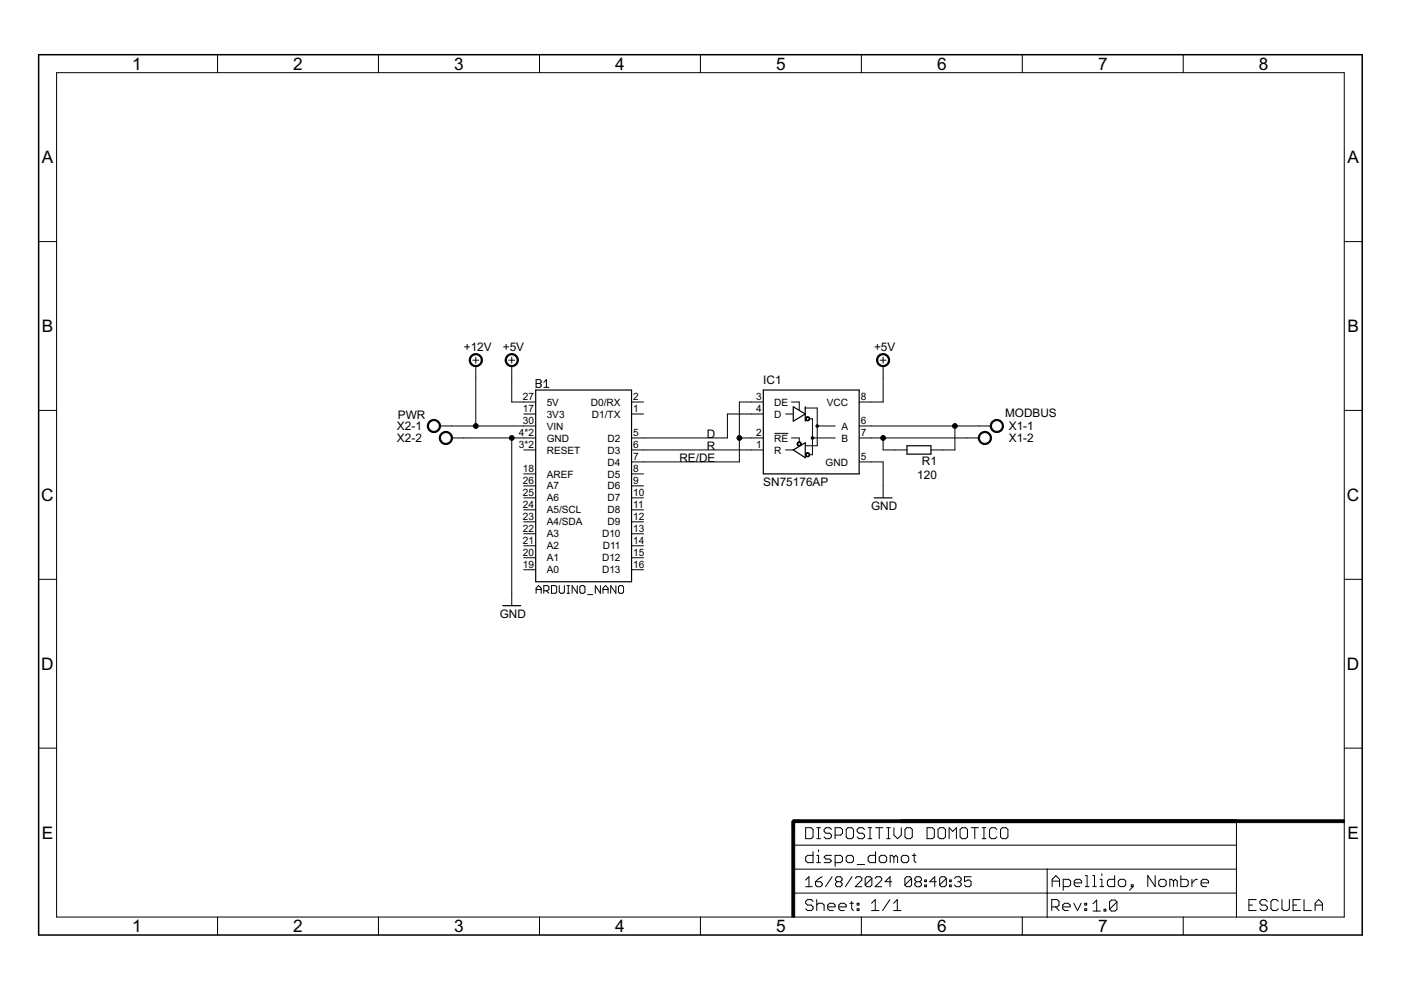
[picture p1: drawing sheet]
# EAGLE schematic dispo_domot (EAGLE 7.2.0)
CDESIGNER: Apellido, Nombre; CNAME: DISPOSITIVO DOMOTICO; CREVISION: 1.0; CSCHO: ESCUELA

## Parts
B1  ARDUINO_NANO  [NANO]
IC1  SN75176AP  [DIL08]
R1  120  RESISTOR-EU0204/7  [0204/7]
X1  MODBUS  BORNERA_AK500/2  [AK500/2]
X2  PWR  BORNERA_AK500/2  [AK500/2]

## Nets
+5V: B1.27(5V) IC1.8(VCC)
+12V: B1.30(VIN) X2.1
D: B1.5(D2) IC1.4(D)
GND: B1.4(GND) B1.29(GND) IC1.5(GND) X2.2
N$4: IC1.6(A) R1.1 X1.1
N$5: IC1.7(B) R1.2 X1.2
R: B1.6(D3) IC1.1(R)
RE/DE: B1.7(D4) IC1.2(!RE) IC1.3(DE)
Unconnected: B1.1(D1/TX) B1.2(D0/RX) B1.3(RESET) B1.8(D5) B1.9(D6) B1.10(D7) B1.11(D8) B1.12(D9) B1.13(D10) B1.14(D11) B1.15(D12) B1.16(D13) B1.17(3V3) B1.18(AREF) B1.19(A0) B1.20(A1) B1.21(A2) B1.22(A3) B1.23(A4/SDA) B1.24(A5/SCL) B1.25(A6) B1.26(A7) B1.28(RESET)
